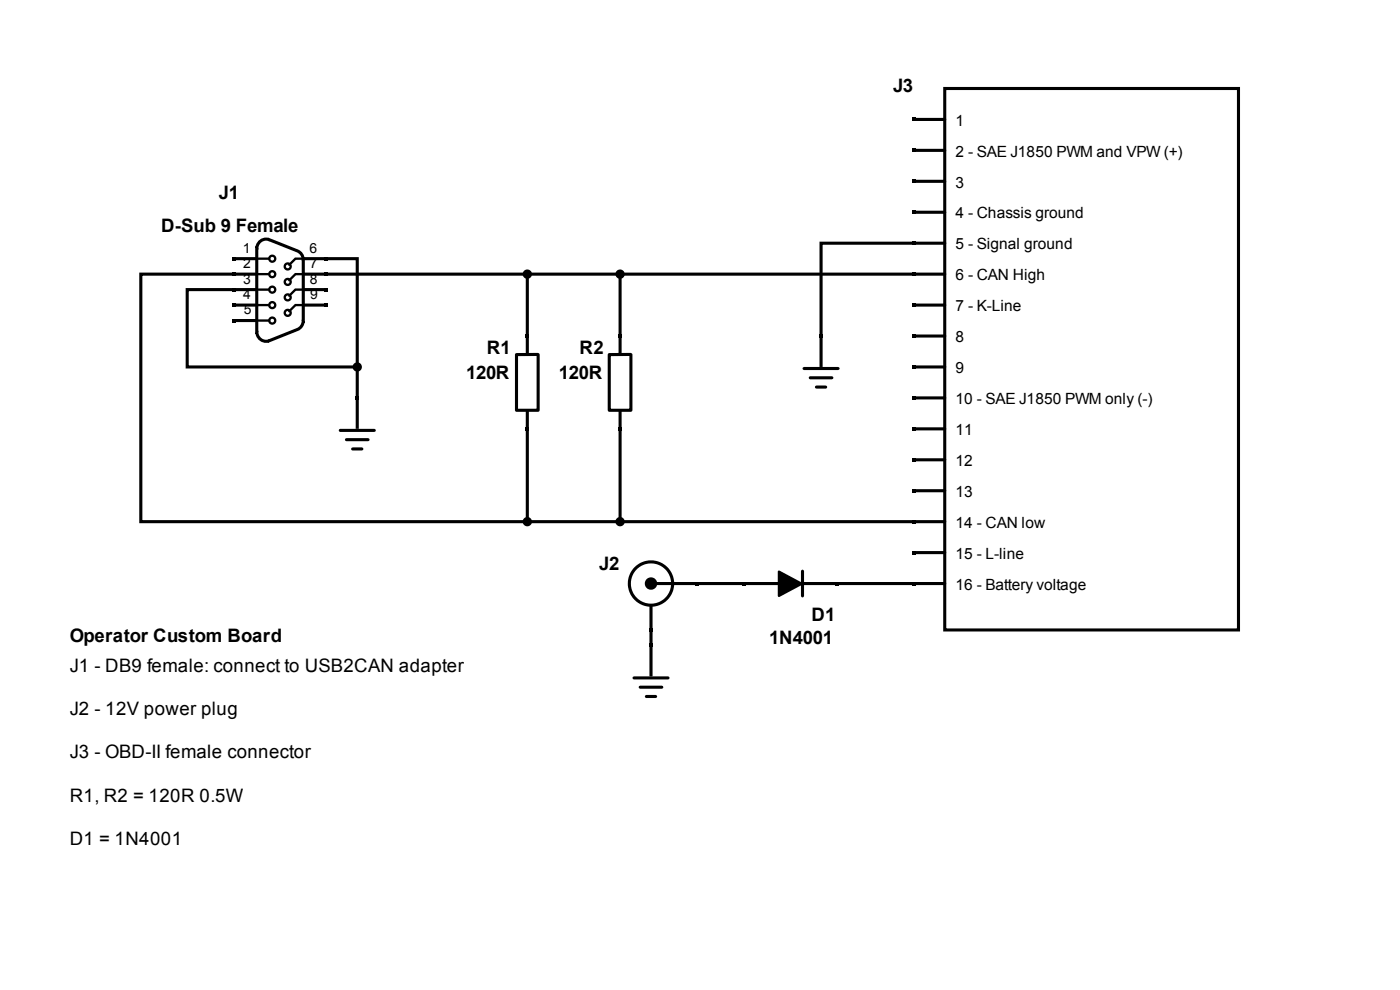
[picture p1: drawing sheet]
<svg xmlns="http://www.w3.org/2000/svg" width="297mm" height="210mm" viewBox="0 0 297 210" stroke-linecap="round" stroke-linejoin="round" font-family="sans-serif">
<path d="M49.2 54.5h.7v.7h-.7zM49.2 57.8h.7v.6h-.7zM68.9 54.5h.7v.7h-.7zM68.9 57.8h.7v.6h-.7zM49.2 61.1h.7v.6h-.7zM49.2 64.4h.7v.6h-.7zM49.2 67.6h.7v.7h-.7zM68.9 61.1h.7v.6h-.7zM68.9 64.4h.7v.6h-.7z" fill="#000"/>
<path d="M49.9 54.8h4.2M49.9 58.1h4.2M64.6 54.8h4.3M64.6 58.1h4.3M49.9 61.4h4.2M49.9 64.7h4.2M49.9 68h4.2" fill="none" stroke="#000" stroke-width=".66"/>
<path d="M55.1 51.2a1.94 1.94 0 0 1 1.9-.4l6.1 2.4a2.07 2.07 0 0 1 1.2 1.8v13.1a2.02 2.02 0 0 1-1.2 1.7l-6.1 2.5a1.99 1.99 0 0 1-2.5-1.8v-17.9l.3-1z" fill="#fff"/>
<path d="M55.1 51.2a1.94 1.94 0 0 1 1.9-.4l6.1 2.4a2.07 2.07 0 0 1 1.2 1.8v13.1a2.02 2.02 0 0 1-1.2 1.7l-6.1 2.5a1.99 1.99 0 0 1-2.5-1.8v-17.9l.3-1zM64.6 61.4h4.3M64.6 64.7h4.3" fill="none" stroke="#000" stroke-width=".66"/>
<g fill="none" stroke="#000" stroke-width=".49">
<path d="M54.5 54.8h2.6M54.5 58.1h2.6M64.3 54.8h-1.6l-1.3 1.4M64.3 58.1h-1.6l-1.3 1.3M54.5 61.4h2.6M54.5 64.7h2.6M54.5 68h2.6M64.3 61.4h-1.6l-1.3 1.3M64.3 64.7h-1.6l-1.3 1.3"/>
<circle cx="57.8" cy="58.1" r=".63"/>
<circle cx="57.8" cy="54.8" r=".63"/>
<circle cx="61" cy="59.8" r=".63"/>
<circle cx="61" cy="56.5" r=".63"/>
<circle cx="57.8" cy="61.4" r=".63"/>
<circle cx="57.8" cy="68" r=".63"/>
<circle cx="57.8" cy="64.7" r=".63"/>
<circle cx="61" cy="63" r=".63"/>
<circle cx="61" cy="66.3" r=".63"/>
</g>
<path d="M137.8 133.2h.6v.7h-.6zM147.6 123.4h.7v.6h-.7z" fill="#000"/>
<circle cx="138.1" cy="123.7" r="4.6" fill="#fff"/>
<g fill="none" stroke="#000" stroke-width=".66" stroke-linecap="butt">
<circle cx="138.1" cy="123.7" r=".98"/>
<circle cx="138.1" cy="123.7" r="4.6"/>
</g>
<g fill="#000">
<path d="M111.5 70.9h.7v.7h-.7zM111.5 90.6h.7v.6h-.7zM157.5 123.4h.6v.6h-.6zM165.2 121.2l4.9 2.6-4.9 2.5zM177.1 123.4h.7v.6h-.7z"/>
<circle cx="138.1" cy="123.7" r=".98"/>
</g>
<path d="M111.9 71.6v3.2M111.9 87.3v3.3M138.1 128.8v4.4M139.1 123.7h8.5M158.1 123.7h19M170.3 121.1v5.2" fill="none" stroke="#000" stroke-width=".66"/>
<path d="M165.2 121.2l4.9 2.6-4.9 2.5z" fill="none" stroke="#000" stroke-width=".49"/>
<path d="M111.9 71.6v3.2M111.9 87.3v3.3" fill="none" stroke="#000" stroke-width=".21"/>
<path d="M109.6 75.2h4.6v11.8h-4.6z" fill="#fff"/>
<path d="M109.6 75.2h4.6v11.8h-4.6zM131.5 71.6v3.2M72.2 91.2h7.2M73.5 93.2h4.6M74.8 95.2h2M75.8 84.7v5.9M131.5 87.3v3.3M138.1 137.2v5.9M134.5 143.7h7.2M135.8 145.7h4.6M137.1 147.7h2" fill="none" stroke="#000" stroke-width=".66"/>
<path d="M131.2 70.9h.7v.7h-.7zM75.5 84h.6v.7h-.6zM131.2 90.6h.7v.6h-.7zM137.8 136.5h.6v.7h-.6z" fill="#000"/>
<path d="M131.5 71.6v3.2M75.8 84.7v5.9M131.5 87.3v3.3M138.1 137.2v5.9" fill="none" stroke="#000" stroke-width=".21"/>
<path d="M129.3 75.2h4.5v11.8h-4.5z" fill="#fff"/>
<path d="M129.3 75.2h4.5v11.8h-4.5z" fill="none" stroke="#000" stroke-width=".66"/>
<path d="M147.9 123.7h9.9" fill="none" stroke="#000" stroke-width=".66" stroke-linecap="butt"/>
<g fill="#000">
<path d="M193.5 25h.7v.6h-.7zM193.5 31.6h.7v.6h-.7zM193.5 38.1h.7v.7h-.7zM193.5 44.7h.7v.6h-.7zM193.5 51.2h.7v.7h-.7zM193.5 57.8h.7v.6h-.7zM193.5 64.4h.7v.6h-.7zM193.5 70.9h.7v.7h-.7zM193.5 77.5h.7v.6h-.7zM193.5 84h.7v.7h-.7zM193.5 90.6h.7v.6h-.7zM193.5 97.2h.7v.6h-.7z"/>
<path d="M193.5 103.7h.7v.7h-.7zM193.5 110.3h.7v.6h-.7zM193.5 116.8h.7v.7h-.7zM193.5 123.4h.7v.6h-.7z"/>
</g>
<path d="M200.4 18.8h62.3v114.8h-62.3z" fill="#fff"/>
<g fill="none" stroke="#000" stroke-width=".66" stroke-linecap="butt">
<path d="M200.4 18.8h62.3v114.8h-62.3zM49.6 58.1h-19.7v52.5h164M69.2 54.8h6.6v29.6M69.2 58.1h124.7M111.9 58.8v12.4M131.5 58.8v12.4M193.9 51.6h-19.7v19.6M49.6 61.4h-9.9v16.4h35.4M111.9 90.9v19M131.5 90.9v19M138.1 133.6v3.2M177.5 123.7h16.4"/>
<circle cx="111.9" cy="58.1" r=".66"/>
<circle cx="131.5" cy="58.1" r=".66"/>
<circle cx="75.8" cy="77.8" r=".66"/>
<circle cx="111.9" cy="110.6" r=".66"/>
<circle cx="131.5" cy="110.6" r=".66"/>
</g>
<g fill="none" stroke="#000" stroke-width=".66">
<path d="M194.2 25.3h6.2M194.2 31.9h6.2M194.2 38.4h6.2M194.2 45h6.2M194.2 51.6h6.2M194.2 58.1h6.2M170.6 78.1h7.2M174.2 71.6v5.9M194.2 64.7h6.2M194.2 71.2h6.2M194.2 77.8h6.2M171.9 80.1h4.6"/>
<path d="M173.2 82.1h2M194.2 84.4h6.2M194.2 90.9h6.2M194.2 97.5h6.2M194.2 104h6.2M194.2 110.6h6.2M194.2 117.2h6.2M194.2 123.7h6.2"/>
</g>
<g fill="#000">
<path d="M173.9 70.9h.6v.7h-.6z"/>
<circle cx="111.9" cy="58.1" r=".66"/>
<circle cx="131.5" cy="58.1" r=".66"/>
<circle cx="75.8" cy="77.8" r=".66"/>
<circle cx="111.9" cy="110.6" r=".66"/>
<circle cx="131.5" cy="110.6" r=".66"/>
</g>
<path d="M174.2 71.6v5.9" fill="none" stroke="#000" stroke-width=".21"/>
<g font-size="3.9">
<text x="189.5" y="19.4">J3</text>
<text x="46.5" y="42.2">J1</text>
<text x="34.2" y="49.3">D-Sub 9 Female</text>
<text x="103.3" y="75">R1</text>
<text x="123" y="75">R2</text>
<text x="98.9" y="80.3">120R</text>
<text x="118.6" y="80.3">120R</text>
<text x="127.1" y="120.9">J2</text>
<text x="172.2" y="131.8">D1</text>
<text x="14.8" y="136.2">Operator Custom Board</text>
<text x="163.2" y="136.5">1N4001</text>
<text x="14.8" y="142.4">J1 - DB9 female: connect to USB2CAN adapter</text>
<text x="14.8" y="151.6">J2 - 12V power plug</text>
<text x="14.8" y="160.8">J3 - OBD-II female connector</text>
<text x="14.8" y="170">R1, R2 = 120R 0.5W</text>
<text x="14.8" y="179.1">D1 = 1N4001</text>
</g>
<g font-size="3.3">
<text x="202.7" y="26.6">1</text>
<text x="202.7" y="33.2">2 - SAE J1850 PWM and VPW (+)</text>
<text x="202.7" y="39.8">3</text>
<text x="202.7" y="46.3">4 - Chassis ground</text>
<text x="202.7" y="52.9">5 - Signal ground</text>
<text x="202.7" y="59.4">6 - CAN High</text>
<text x="202.7" y="66">7 - K-Line</text>
<text x="202.7" y="72.6">8</text>
<text x="202.7" y="79.1">9</text>
<text x="202.7" y="85.7">10 - SAE J1850 PWM only (-)</text>
<text x="202.7" y="92.2">11</text>
<text x="202.7" y="98.8">12</text>
<text x="202.7" y="105.4">13</text>
<text x="202.7" y="111.9">14 - CAN low</text>
<text x="202.7" y="118.5">15 - L-line</text>
<text x="202.7" y="125">16 - Battery voltage</text>
</g>
<g font-size="3">
<text x="51.5" y="53.6">1</text>
<text x="65.7" y="53.6">6</text>
<text x="51.6" y="56.9">2</text>
<text x="65.7" y="56.9">7</text>
<text x="51.6" y="60.2">3</text>
<text x="51.6" y="63.5">4</text>
<text x="65.7" y="60.2">8</text>
<text x="65.8" y="63.4">9</text>
<text x="51.7" y="66.6">5</text>
</g>
</svg>
